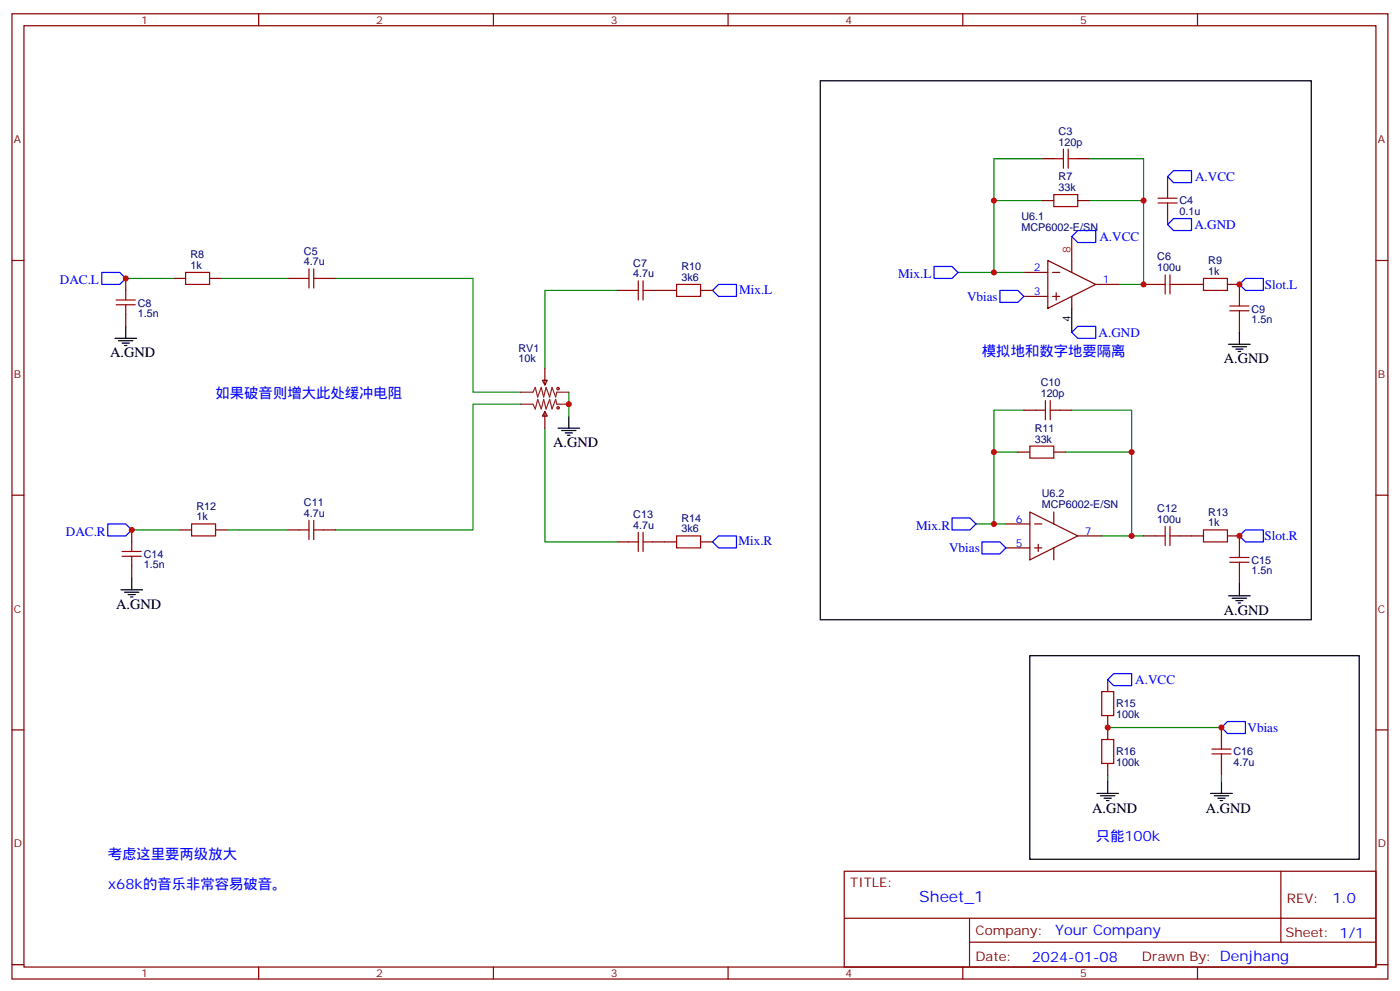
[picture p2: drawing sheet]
<svg xmlns="http://www.w3.org/2000/svg" width="412mm" height="292mm" viewBox="0 0 412 292" stroke-linecap="round" stroke-linejoin="round" font-family="sans-serif">
<g fill="none" stroke="#870000" stroke-width=".35">
<path d="M3.5 4.1h405.4v284.3h-405.4zM7.1 7.6h398.2v277.3h-398.2zM76.2 4.1v3.5M145.3 4.1v3.5M214.5 4.1v3.5M283.6 4.1v3.5M352.8 4.1v3.5M306.9 46.7h3.5M306.9 59.1h3.5M317.5 46.7h3.5M317.5 59.1h3.5M344 52v3.6"/>
<path d="M3.5 76.7h3.6M308.7 76.7l14.1 7.1-14.1 7zM315.7 76.7v3.6M344 62.6v3.5M405.3 76.7h3.6M37 82v3.5M37 92.6v3.5M51.2 82h3.5M61.7 82h3.6M84.7 82h3.5M95.2 82h3.6M181.7 85.5h3.5"/>
<path d="M192.3 85.5h7M206.4 85.5h3.5M301.6 80.3h7.1M301.6 87.3h7.1M310.1 80.3h2.1M310.1 87.3h2.1M311.1 86.3v2.1M315.7 87.3v3.5M322.8 83.8h7M336.9 83.8h3.5M347.5 83.8h7M361.6 83.8h3.5v3.5"/>
<path d="M365.1 94.4v3.5M159.8 112h1.4l-.7 1.4zM160.5 108.5v4.9M160.5 121.2l.7 1.4h-1.4zM160.5 121.2v4.9M299.9 133.2h3.5M301.6 120.8h3.6M310.4 133.2h3.6M312.2 120.8h3.5M3.5 145.9h3.6M38.8 156.1v3.5M52.9 156.1h3.5"/>
<path d="M63.5 156.1h3.5M84.7 156.1h3.5M95.2 156.1h3.6M181.7 159.6h3.5M192.3 159.6h7M206.4 159.6h3.5M296.3 154.3h7.1M303.4 150.8l14.1 7.1-14.1 7zM304.8 154.3h2.1M310.4 150.8v3.5M317.5 157.9h7.1M336.9 157.9h3.5"/>
<path d="M347.5 157.9h7M361.6 157.9h3.5v3.5M405.3 145.9h3.6M38.8 166.7v3.5M296.3 161.4h7.1M304.8 161.4h2.1M305.9 160.3v2.2M310.4 161.4v3.5M365.1 168.5v3.5M3.5 215h3.6M326.3 200.2v3.5M326.3 210.8v7"/>
<path d="M359.8 214.3v3.5M405.3 215h3.6M326.3 224.9v3.5M359.8 224.9v3.5M248.7 256.6h156.6v28.3h-156.6zM377.3 256.7v20.8M248.7 270.5h156.5M285.6 277.5h119.6M285.6 270.5v14.1M3.5 284.2h3.6M76.2 284.9v3.5M145.3 284.9v3.5"/>
<path d="M214.5 284.9v3.5M283.6 284.9v3.5M352.8 284.9v3.5M405.3 284.2h3.6"/>
</g>
<g fill="none" stroke="#00f" stroke-width=".35">
<path d="M345.7 50.3h5.3v3.5h-5.3l-1.7-1.8zM275.2 78.5h5.3l1.7 1.8-1.7 1.7h-5.3zM317.5 67.9h5.3v3.5h-5.3l-1.8-1.7zM344 66.1l1.7-1.7h5.3v3.5h-5.3zM30 80.3h5.3l1.7 1.7-1.7 1.8h-5.3zM209.9 85.5l1.8-1.7h5.3v3.5h-5.3zM294.6 85.5h5.3l1.7 1.8-1.7 1.8h-5.3zM317.5 96.1h5.3v3.6h-5.3l-1.8-1.8zM366.9 82h5.3v3.5h-5.3l-1.8-1.7zM31.7 154.3h5.3l1.8 1.8-1.8 1.8h-5.3zM209.9 159.6l1.8-1.7h5.3v3.5h-5.3zM280.5 152.6h5.3l1.7 1.7-1.7 1.8h-5.3z"/>
<path d="M289.3 159.6h5.3l1.7 1.8-1.7 1.8h-5.3zM365.1 157.9l1.8-1.8h5.3v3.5h-5.3zM328.1 198.4h5.3v3.6h-5.3l-1.8-1.8zM361.6 212.5h5.3v3.6h-5.3l-1.8-1.8z"/>
</g>
<g fill="none" stroke="#000" stroke-width=".35">
<path d="M241.7 23.8h144.6v158.8h-144.6zM33.9 99.7h6.3M37 96.1v3.6M315.7 90.8v7.1M365.1 97.9v3.5M34.9 100.4h4.3M36 101.1h2.1M36.7 101.8h.7M361.9 101.4h6.4M363 102.1h4.2M364.1 102.8h2.1M364.8 103.5h.7"/>
<path d="M164.4 126.1h6.3M165.5 126.8h4.2M166.5 127.5h2.1M167.2 128.2h.7M167.6 122.6v3.5M35.6 173.7h6.4M36.7 174.4h4.2M37.7 175.2h2.2M38.5 175.9h.7M38.8 170.2v3.5M361.9 175.5h6.4M363 176.2h4.2"/>
<path d="M364.1 176.9h2.1M364.8 177.6h.7M365.1 172v3.5M303.4 193.1h97v60h-97zM323.1 233.7h6.4M324.2 234.4h4.2M325.3 235.1h2.1M326 235.8h.7M326.3 230.2v3.5M356.7 233.7h6.3M357.7 234.4h4.2M358.8 235.1h2.1"/>
<path d="M359.5 235.8h.7M359.8 230.2v3.5"/>
</g>
<g fill="none" stroke="#a10000" stroke-width=".35">
<path d="M310.4 57.3h7.1v3.6h-7.1zM310.4 46.7h2.9M313.3 43.9v5.7M314.7 46.7h2.8M314.7 43.9v5.7M341.1 59.8h5.7M341.1 58.4h5.7M344 55.6v2.8M344 59.8v2.8M91 79.2v5.6M92.4 79.2v5.6M34.2 89.8h5.7"/>
<path d="M34.2 88.4h5.7M37 85.5v2.9M37 89.8v2.8M54.7 80.3h7v3.5h-7zM88.2 82h2.8M92.4 82h2.8M185.2 85.5h2.8M188 82.7v5.7M189.4 82.7v5.7M189.4 85.5h2.9M199.3 83.8h7.1v3.5h-7.1zM340.4 83.8h2.9"/>
<path d="M343.3 81v5.6M344.7 81v5.6M344.7 83.8h2.8M354.5 82h7.1v3.5h-7.1zM362.3 91.5h5.6M362.3 90.1h5.6M365.1 87.3v2.8M365.1 91.5v2.9M308 118v5.6M309.4 118v5.6M303.4 131.4h7v3.5h-7zM305.2 120.8h2.8"/>
<path d="M309.4 120.8h2.8M38.8 159.6v2.9M56.4 154.3h7.1v3.6h-7.1zM88.2 156.1h2.8M91 153.3v5.6M92.4 156.1h2.8M92.4 153.3v5.6M185.2 159.6h2.8M188 156.8v5.7M189.4 159.6h2.9M189.4 156.8v5.7M199.3 157.9h7.1v3.5h-7.1z"/>
<path d="M340.4 157.9h2.9M343.3 155v5.7M344.7 155v5.7M344.7 157.9h2.8M354.5 156.1h7.1v3.5h-7.1zM36 163.9h5.6M36 162.5h5.6M38.8 163.9v2.8M362.3 165.6h5.6M362.3 164.2h5.6M365.1 161.4v2.8M365.1 165.6v2.9"/>
<path d="M324.6 217.8h3.5v7.1h-3.5zM324.6 203.7h3.5v7.1h-3.5zM359.8 217.8v2.9M357 222.1h5.7M357 220.7h5.7M359.8 222.1v2.8"/>
<circle cx="164.4" cy="114.5" r=".35"/>
<circle cx="164.4" cy="120.1" r=".35"/>
</g>
<g fill="none" stroke="#008700" stroke-width=".35">
<path d="M306.9 59.1h-14.1v21.2M306.9 46.7h-14.1v12.4M321 59.1h15.9v24.7h-7.1M321 46.7h15.9v12.4M37 82h14.2M65.3 82h19.4M98.8 82h40.5v33.5h14.2M181.7 85.5h-21.2v23M282.2 80.3h19.4M153.5 119.1h-14.2v37h-40.5M167.6 115.5v7.1M160.5 126.1v33.5h21.2"/>
<path d="M299.9 133.2h-7.1v21.1M301.6 120.8h-8.8v12.4M314 133.2h19.4v24.7h-8.8M315.7 120.8h17.7v12.4M38.8 156.1h14.1M67 156.1h17.7M287.5 154.3h8.8M333.4 157.9h3.5M326.3 214.3h33.5M326.3 228.4v1.8M359.8 228.4v1.8"/>
</g>
<path d="M153.5 115.5h3.5l.7-1.4 .7 2.8 1.1-2.8 .7 2.8 .7-2.8 1 2.8 .7-2.8 1.1 2.8 .3-1.4h3.6M153.5 119.1h3.5l.7 1.4 .7-2.8 1.1 2.8 .7-2.8 .7 2.8 1-2.8 .7 2.8 1.1-2.8 .3 1.4h3.6" fill="none" stroke="#8c2424" stroke-width=".35"/>
<path d="M315.7 69.7v7" fill="none" stroke="#f00" stroke-width=".35"/>
<g fill="#c00">
<circle cx="167.6" cy="119.1" r=".88"/>
<circle cx="359.8" cy="214.3" r=".88"/>
<circle cx="326.3" cy="214.3" r=".88"/>
<circle cx="333.4" cy="157.9" r=".88"/>
<circle cx="336.9" cy="59.1" r=".88"/>
<circle cx="333.4" cy="133.2" r=".88"/>
<circle cx="292.8" cy="80.3" r=".88"/>
<circle cx="292.8" cy="59.1" r=".88"/>
<circle cx="292.8" cy="154.3" r=".88"/>
<circle cx="292.8" cy="133.2" r=".88"/>
<circle cx="37" cy="82" r=".88"/>
<circle cx="38.8" cy="156.1" r=".88"/>
<circle cx="365.1" cy="157.9" r=".88"/>
<circle cx="365.1" cy="83.8" r=".88"/>
<circle cx="336.9" cy="83.8" r=".88"/>
</g>
<text font-size="4.6" fill="#00f" x="270.8" y="265.7">Sheet_1</text>
<g font-size="4.2">
<text x="32.5" y="105.3">A.GND</text>
<text x="360.5" y="107.1">A.GND</text>
<text x="163" y="131.8">A.GND</text>
<text x="34.2" y="179.4">A.GND</text>
<text x="360.5" y="181.2">A.GND</text>
<text x="321.7" y="239.4">A.GND</text>
<text x="355.2" y="239.4">A.GND</text>
</g>
<g font-size="4.2" fill="#00f">
<text x="289.3" y="105">模拟地和数字地要隔离</text>
<text x="63.5" y="117.3">如果破音则增大此处缓冲电阻</text>
<text x="322.8" y="247.8">只能100k</text>
<text x="31.7" y="253.1">考虑这里要两级放大</text>
<text x="31.7" y="261.9">x68k的音乐非常容易破音。</text>
<text x="392.5" y="265.9">1.0</text>
<text x="310.9" y="275.5">Your Company</text>
<text x="304" y="283.3">2024-01-08</text>
</g>
<g font-size="3.9" fill="#00f">
<text x="352.1" y="53.3">A.VCC</text>
<text x="323.9" y="70.9">A.VCC</text>
<text x="351.9" y="67.4">A.GND</text>
<text x="17.6" y="83.8">DAC.L</text>
<text x="264.6" y="82">Mix.L</text>
<text x="217.7" y="86.6">Mix.L</text>
<text x="284.9" y="88.6">Vbias</text>
<text x="372.6" y="85">Slot.L</text>
<text x="323.6" y="99.2">A.GND</text>
<text x="19.4" y="157.9">DAC.R</text>
<text x="217.5" y="160.7">Mix.R</text>
<text x="269.9" y="156.1">Mix.R</text>
<text x="372.5" y="159.1">Slot.R</text>
<text x="279.6" y="162.7">Vbias</text>
<text x="334.4" y="201.5">A.VCC</text>
<text x="367.5" y="215.6">Vbias</text>
</g>
<g font-size="3.9" fill="#800">
<text x="250.5" y="261.2">TITLE:</text>
<text x="379.1" y="265.9">REV:</text>
<text x="287.4" y="275.4">Company:</text>
<text x="378.7" y="276">Sheet: 1/1</text>
<text x="287.4" y="283.1">Date:</text>
<text x="336.4" y="283.2">Drawn By: Denjhang</text>
</g>
<g font-size="3.2" fill="#800">
<text x="41.6" y="7.1">1</text>
<text x="110.8" y="7.1">2</text>
<text x="179.9" y="7.1">3</text>
<text x="249.1" y="7.1">4</text>
<text x="318.2" y="7.1">5</text>
<text x="4.1" y="42.2">A</text>
<text x="405.9" y="42.2">A</text>
<text x="4.1" y="111.3">B</text>
<text x="405.9" y="111.3">B</text>
<text x="4.1" y="180.4">C</text>
<text x="405.9" y="180.4">C</text>
<text x="4.1" y="249.6">D</text>
<text x="405.9" y="249.6">D</text>
<text x="41.6" y="287.9">1</text>
<text x="110.8" y="287.9">2</text>
<text x="179.9" y="287.9">3</text>
<text x="249.1" y="287.9">4</text>
<text x="318.2" y="287.9">5</text>
</g>
<g font-size="3.2" fill="#000080">
<text x="311.9" y="39.7">C3</text>
<text x="311.9" y="42.9">120p</text>
<text x="311.9" y="53">R7</text>
<text x="311.9" y="56.3">33k</text>
<text x="300.9" y="64.9">U6.1</text>
<text x="347.5" y="63.4">0.1u</text>
<text x="347.5" y="60.2">C4</text>
<text x="300.9" y="67.9">MCP6002-E/SN</text>
<text x="56.1" y="76">R8</text>
<text x="89.5" y="75.1">C5</text>
<text x="340.9" y="76.7">C6</text>
<text x="356" y="77.9">R9</text>
<text x="56.1" y="79.2">1k</text>
<text x="89.5" y="78.1">4.7u</text>
<text x="186.6" y="81.7">4.7u</text>
<text x="186.6" y="78.6">C7</text>
<text x="200.7" y="82.7">3k6</text>
<text x="200.7" y="79.6">R10</text>
<text x="340.9" y="79.9">100u</text>
<text x="356" y="81">1k</text>
<text x="40.6" y="93.4">1.5n</text>
<text x="40.6" y="90.3">C8</text>
<text x="368.7" y="95.1">1.5n</text>
<text x="368.7" y="92.1">C9</text>
<text x="152.8" y="106.7">10k</text>
<text x="152.8" y="103.6">RV1</text>
<text x="306.6" y="113.8">C10</text>
<text x="306.6" y="116.9">120p</text>
<text x="304.8" y="130.4">33k</text>
<text x="304.8" y="127.1">R11</text>
<text x="89.5" y="149.2">C11</text>
<text x="306.9" y="149.5">MCP6002-E/SN</text>
<text x="306.9" y="146.5">U6.2</text>
<text x="57.9" y="153.3">1k</text>
<text x="57.9" y="150.1">R12</text>
<text x="89.5" y="152.2">4.7u</text>
<text x="186.6" y="155.8">4.7u</text>
<text x="186.6" y="152.7">C13</text>
<text x="200.7" y="153.6">R14</text>
<text x="340.9" y="154">100u</text>
<text x="340.9" y="150.8">C12</text>
<text x="356" y="155">1k</text>
<text x="356" y="152">R13</text>
<text x="200.7" y="156.8">3k6</text>
<text x="42.3" y="167.5">1.5n</text>
<text x="42.3" y="164.4">C14</text>
<text x="368.7" y="166.2">C15</text>
<text x="368.7" y="169.2">1.5n</text>
<text x="328.8" y="208.4">R15</text>
<text x="328.8" y="211.6">100k</text>
<text x="328.8" y="225.7">100k</text>
<text x="328.8" y="222.5">R16</text>
<text x="363.4" y="225.7">4.7u</text>
<text x="363.4" y="222.5">C16</text>
</g>
<text font-size="3.2" fill="#f00" x="315.4" y="74.6" transform="rotate(-90 315.4 74.6)">8</text>
<g font-size="3.2" fill="#00f">
<text x="304.5" y="79.9">2</text>
<text x="324.9" y="83.4">1</text>
<text x="304.5" y="87">3</text>
<text x="299.3" y="154">6</text>
<text x="299.3" y="161">5</text>
<text x="319.6" y="157.5">7</text>
</g>
<text font-size="3.2" x="315.4" y="95" transform="rotate(-90 315.4 95)">4</text>
</svg>
